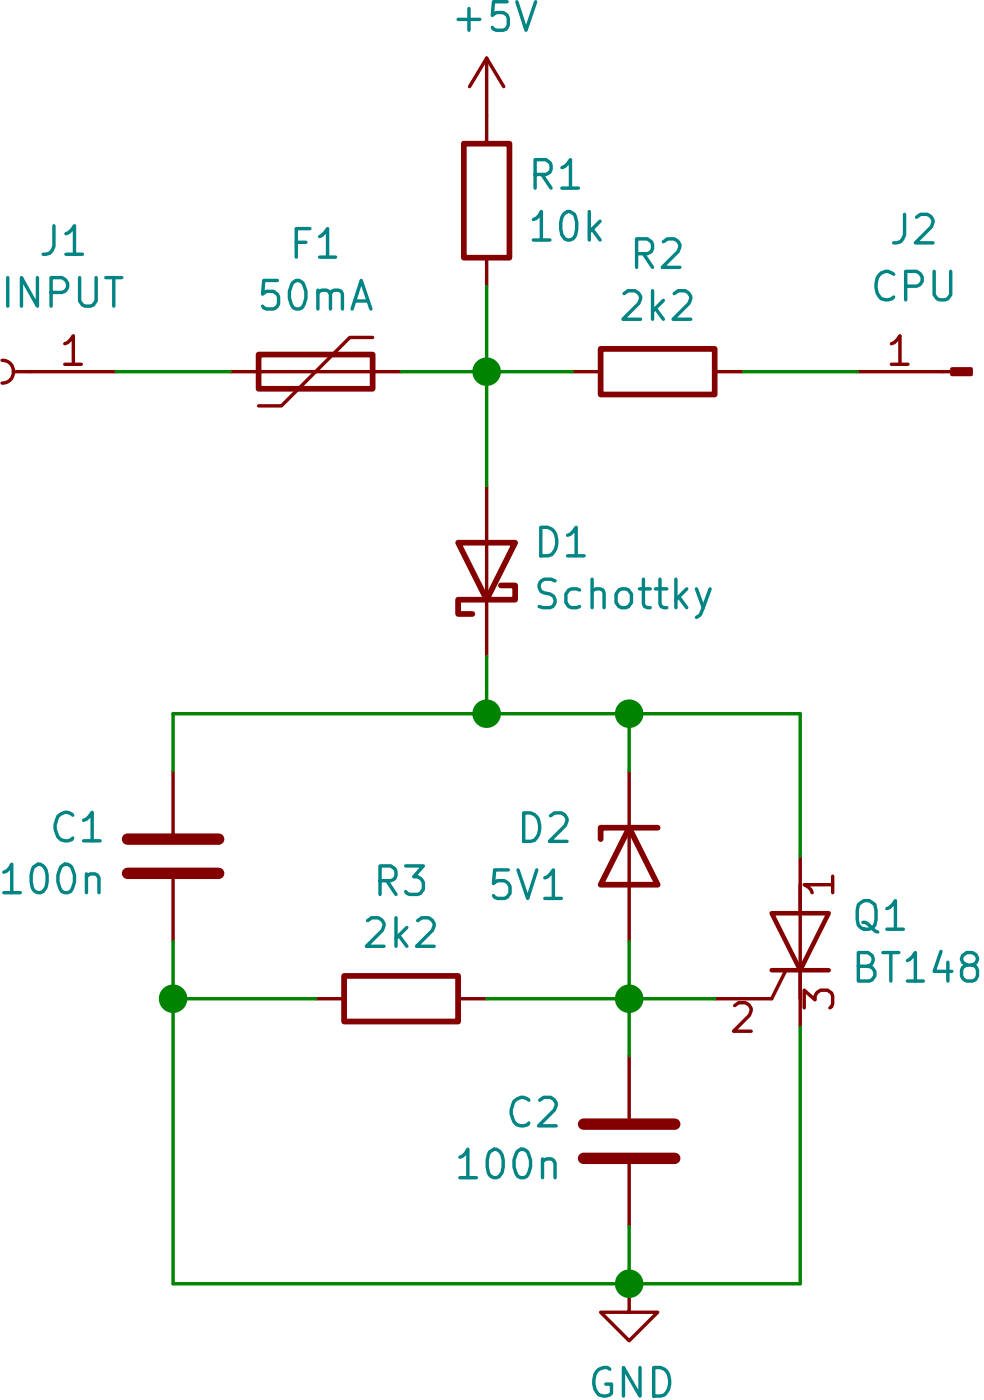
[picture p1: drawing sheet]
EESchema Schematic File Version 4
EELAYER 30 0
EELAYER END
$Descr A4 11693 8268
encoding utf-8
Sheet 1 1
Title ""
Date ""
Rev ""
Comp ""
Comment1 ""
Comment2 ""
Comment3 ""
Comment4 ""
$EndDescr
$Comp
L Device:Polyfuse F1
U 1 1
P 5100 4300
F 0 "F1" V 4875 4300 50  0000 C CNN
F 1 "50mA" V 4966 4300 50  0000 C CNN
F 2 "" H 5150 4100 50  0001 L CNN
F 3 "~" H 5100 4300 50  0001 C CNN
	1    5100 4300
	0    1    1    0   
$EndComp
$Comp
L Device:R R2
U 1 1
P 5700 4300
F 0 "R2" V 5493 4300 50  0000 C CNN
F 1 "2k2" V 5584 4300 50  0000 C CNN
F 2 "" V 5630 4300 50  0001 C CNN
F 3 "~" H 5700 4300 50  0001 C CNN
	1    5700 4300
	0    1    1    0   
$EndComp
$Comp
L Device:D_Schottky D1
U 1 1
P 5400 4650
F 0 "D1" V 5446 4570 50  0000 R CNN
F 1 "Schottky" V 5355 4570 50  0000 R CNN
F 2 "" H 5400 4650 50  0001 C CNN
F 3 "~" H 5400 4650 50  0001 C CNN
	1    5400 4650
	0    -1   -1   0   
$EndComp
$Comp
L Device:R R1
U 1 1
P 5400 4000
F 0 "R1" H 5470 4046 50  0000 L CNN
F 1 "10k" H 5470 3955 50  0000 L CNN
F 2 "" V 5330 4000 50  0001 C CNN
F 3 "~" H 5400 4000 50  0001 C CNN
	1    5400 4000
	1    0    0    -1  
$EndComp
$Comp
L Connector:Conn_01x01_Female J1
U 1 1
P 4550 4300
F 0 "J1" H 4442 4075 50  0000 C CNN
F 1 "INPUT" H 4442 4166 50  0000 C CNN
F 2 "" H 4550 4300 50  0001 C CNN
F 3 "~" H 4550 4300 50  0001 C CNN
	1    4550 4300
	-1   0    0    1   
$EndComp
$Comp
L Device:D_Zener D2
U 1 1
P 5650 5150
F 0 "D2" V 5600 5350 50  0000 R CNN
F 1 "5V1" V 5700 5400 50  0000 R CNN
F 2 "" H 5650 5150 50  0001 C CNN
F 3 "~" H 5650 5150 50  0001 C CNN
	1    5650 5150
	0    -1   1    0   
$EndComp
$Comp
L Triac_Thyristor:BT169B Q1
U 1 1
P 5950 5300
F 0 "Q1" H 6038 5346 50  0000 L CNN
F 1 "BT148" H 6038 5255 50  0000 L CNN
F 2 "Package_TO_SOT_THT:TO-92_Inline" H 6050 5225 50  0001 L CIN
F 3 "https://media.digikey.com/pdf/Data%20Sheets/NXP%20PDFs/BT169_Series.pdf" H 5950 5300 50  0001 L CNN
	1    5950 5300
	1    0    0    -1  
$EndComp
$Comp
L Device:C C2
U 1 1
P 5650 5650
F 0 "C2" H 5535 5604 50  0000 R CNN
F 1 "100n" H 5535 5695 50  0000 R CNN
F 2 "" H 5688 5500 50  0001 C CNN
F 3 "~" H 5650 5650 50  0001 C CNN
	1    5650 5650
	1    0    0    1   
$EndComp
$Comp
L Device:R R3
U 1 1
P 5250 5400
F 0 "R3" V 5043 5400 50  0000 C CNN
F 1 "2k2" V 5134 5400 50  0000 C CNN
F 2 "" V 5180 5400 50  0001 C CNN
F 3 "~" H 5250 5400 50  0001 C CNN
	1    5250 5400
	0    1    1    0   
$EndComp
Wire Wire Line
	5800 5400 5650 5400
Wire Wire Line
	5650 5400 5650 5300
Wire Wire Line
	5650 5400 5650 5500
Connection ~ 5650 5400
Wire Wire Line
	5650 5800 5650 5900
Wire Wire Line
	5650 5900 5950 5900
Wire Wire Line
	5950 5900 5950 5450
$Comp
L power:GND #PWR01
U 1 1
P 5650 5900
F 0 "#PWR01" H 5650 5650 50  0001 C CNN
F 1 "GND" H 5655 5727 50  0000 C CNN
F 2 "" H 5650 5900 50  0001 C CNN
F 3 "" H 5650 5900 50  0001 C CNN
	1    5650 5900
	1    0    0    -1  
$EndComp
Connection ~ 5650 5900
Wire Wire Line
	5400 5400 5650 5400
$Comp
L Device:C C1
U 1 1
P 4850 5150
F 0 "C1" H 4735 5104 50  0000 R CNN
F 1 "100n" H 4735 5195 50  0000 R CNN
F 2 "" H 4888 5000 50  0001 C CNN
F 3 "~" H 4850 5150 50  0001 C CNN
	1    4850 5150
	1    0    0    1   
$EndComp
Wire Wire Line
	4850 5300 4850 5400
Wire Wire Line
	4850 5400 5100 5400
Wire Wire Line
	4850 5400 4850 5900
Wire Wire Line
	4850 5900 5650 5900
Connection ~ 4850 5400
Wire Wire Line
	5950 5150 5950 4900
Wire Wire Line
	5950 4900 5650 4900
Wire Wire Line
	4850 4900 4850 5000
Wire Wire Line
	5650 5000 5650 4900
Connection ~ 5650 4900
Wire Wire Line
	5650 4900 5400 4900
Wire Wire Line
	5400 4800 5400 4900
Connection ~ 5400 4900
Wire Wire Line
	5400 4900 4850 4900
$Comp
L Connector:Conn_01x01_Male J2
U 1 1
P 6250 4300
F 0 "J2" H 6350 4550 50  0000 C CNN
F 1 "CPU" H 6350 4450 50  0000 C CNN
F 2 "" H 6250 4300 50  0001 C CNN
F 3 "~" H 6250 4300 50  0001 C CNN
	1    6250 4300
	-1   0    0    -1  
$EndComp
Wire Wire Line
	6050 4300 5850 4300
Wire Wire Line
	5550 4300 5400 4300
Wire Wire Line
	5400 4500 5400 4300
Connection ~ 5400 4300
Wire Wire Line
	5400 4300 5250 4300
Wire Wire Line
	5400 4150 5400 4300
Wire Wire Line
	4950 4300 4750 4300
$Comp
L power:+5V #PWR?
U 1 1
P 5400 3850
F 0 "#PWR?" H 5400 3700 50  0001 C CNN
F 1 "+5V" H 5415 4023 50  0000 C CNN
F 2 "" H 5400 3850 50  0001 C CNN
F 3 "" H 5400 3850 50  0001 C CNN
	1    5400 3850
	1    0    0    -1  
$EndComp
$EndSCHEMATC
